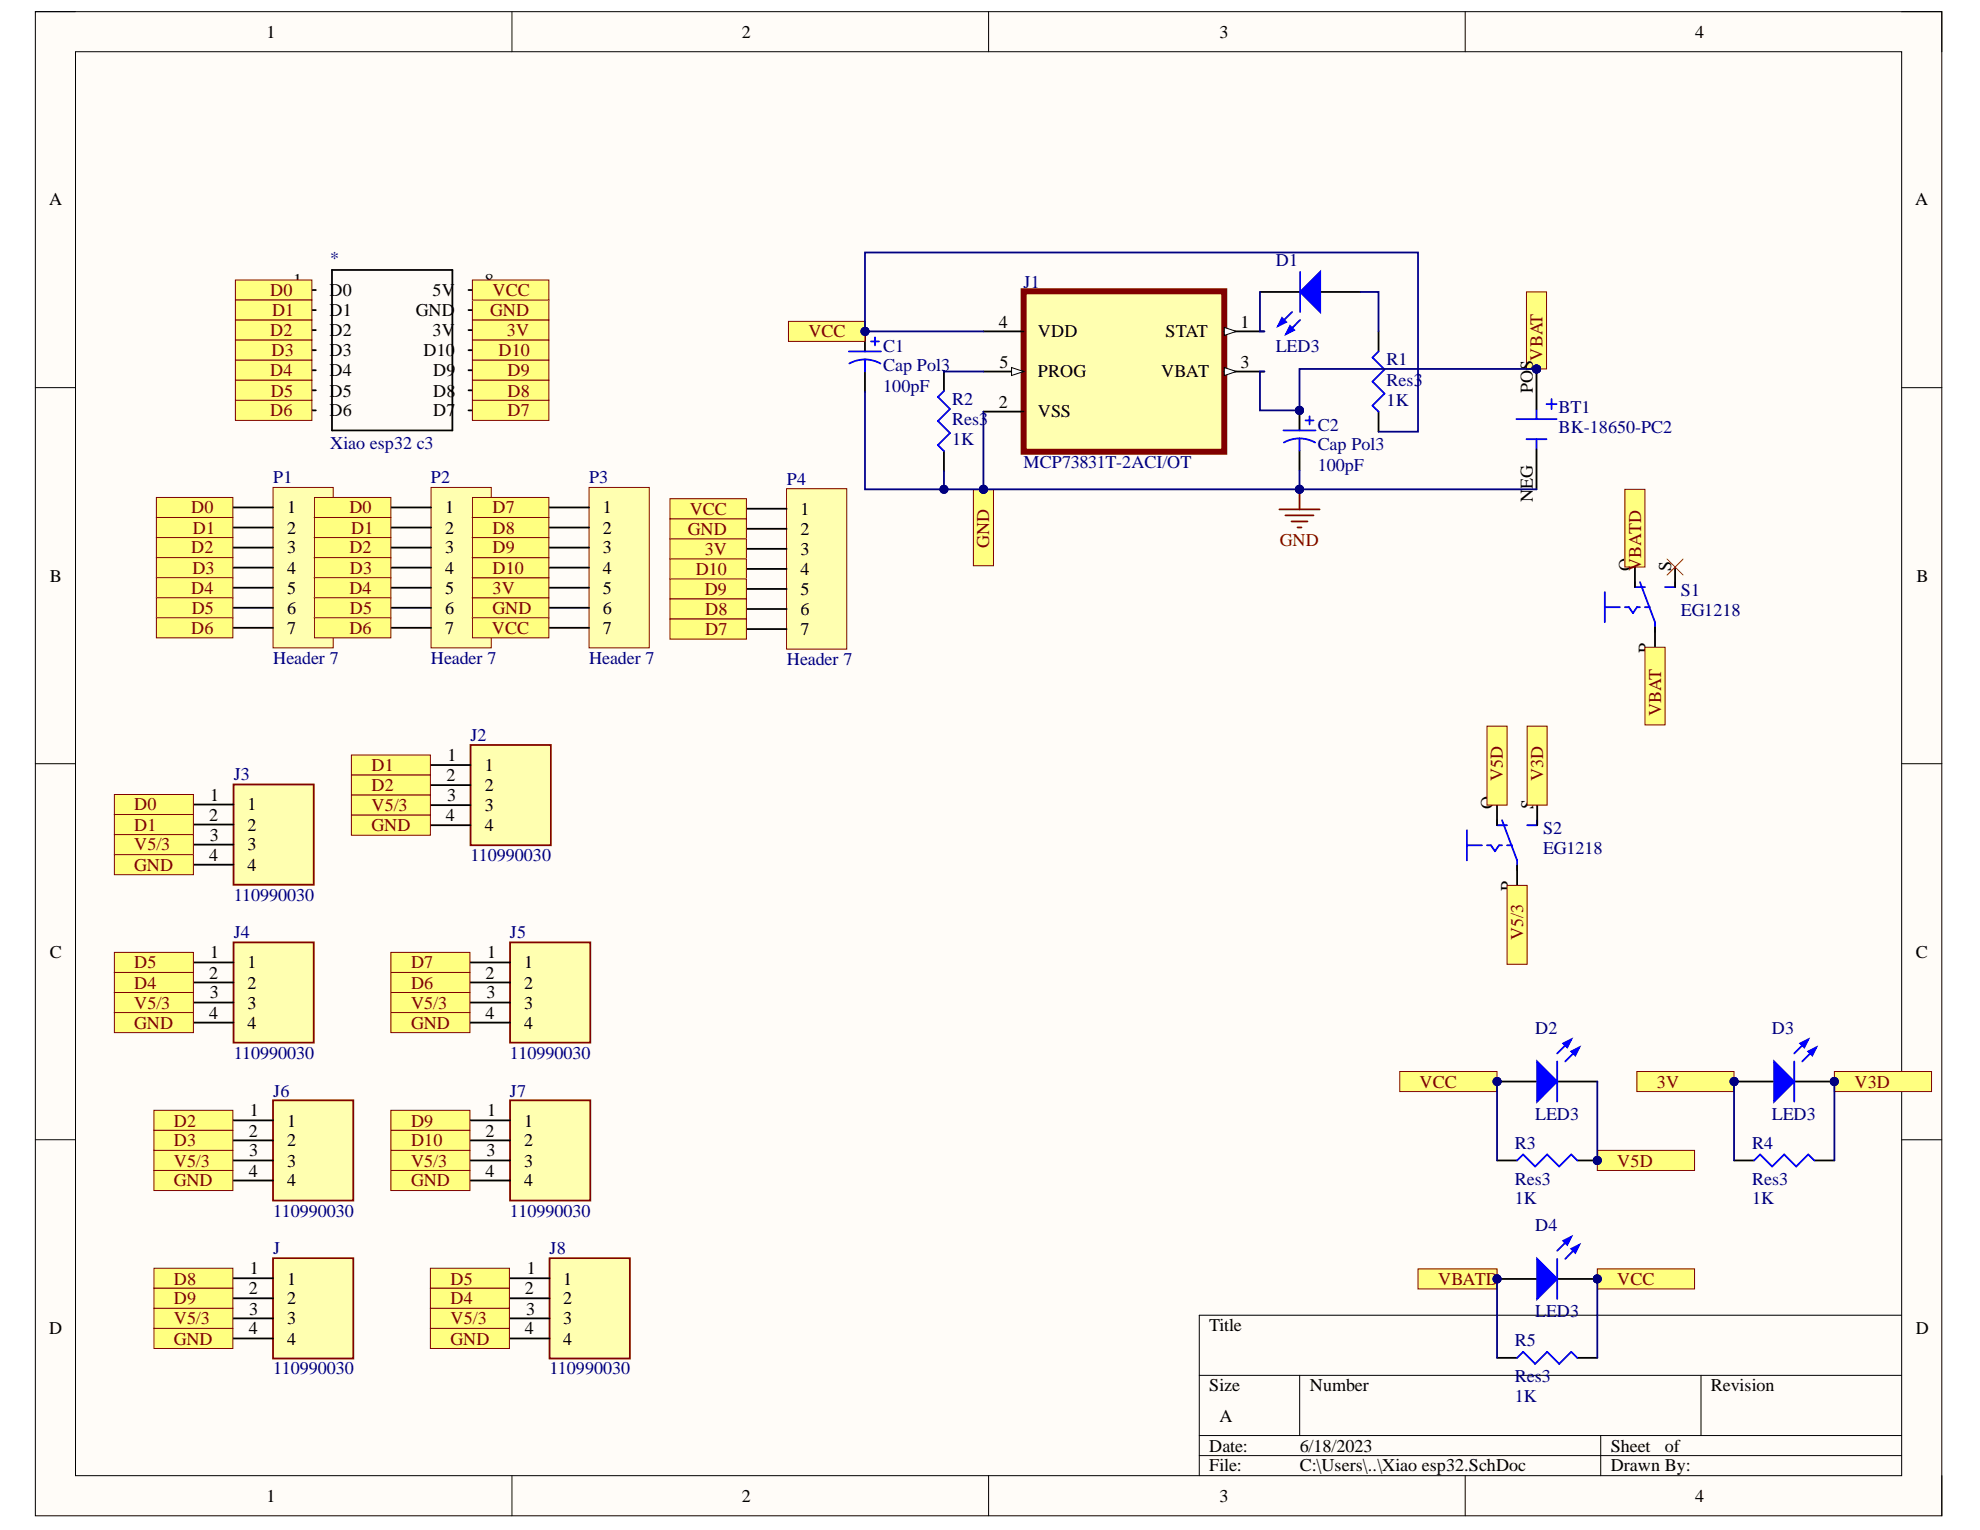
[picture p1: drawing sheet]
# Altium project Xiao esp32 grove.PrjPcb
1 sheet, 28 parts. Net scope: flat (ports and power ports of the same name join across sheets).
Board file: Xiao esp32.PcbDoc

## Sheet Xiao esp32.SchDoc
size A; SheetNumber: 1; SheetTotal: 1

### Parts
*  Xiao esp32 c3  [Xiao esp32c3]
BT1  BK-18650-PC2  [BAT_BK-18650-PC2]
C1  Cap Pol3  value 100pF  [C0805]
C2  Cap Pol3  value 100pF  [C0805]
D1  LED3  [3.5X2.8X1.9]
D2  LED3  [3.5X2.8X1.9]
D3  LED3  [3.5X2.8X1.9]
D4  LED3  [3.5X2.8X1.9]
J  110990030  [SEEED_110990030]
J1  MCP73831T-2ACI/OT  [SOT95P280X145-5N]
J2  110990030  [SEEED_110990030]
J3  110990030  [SEEED_110990030]
J4  110990030  [SEEED_110990030]
J5  110990030  [SEEED_110990030]
J6  110990030  [SEEED_110990030]
J7  110990030  [SEEED_110990030]
J8  110990030  [SEEED_110990030]
P1  Header 7  [HDR1X7]
P2  Header 7  [HDR1X7]
P3  Header 7  [HDR1X7]
P4  Header 7  [HDR1X7]
R1  Res3  value 1K  [J1-0603]
R2  Res3  value 1K  [J1-0603]
R3  Res3  value 1K  [J1-0603]
R4  Res3  value 1K  [J1-0603]
R5  Res3  value 1K  [J1-0603]
S1  EG1218  [EG1218]
S2  EG1218  [EG1218]

### Ports
3V, D0, D1, D2, D3, D4, D5, D6, D7, D8, D9, D10, GND, V3D, V5/3, V5D, VBAT, VBATD, VCC

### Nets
GND: *.9(GND) BT1.NEG C1.2 C2.2 J.4 J1.2(VSS) J2.4 J3.4 J4.4 J5.4 J6.4 J7.4 J8.4 P3.6 P4.2 R2.1 ; port GND
Net*_1: *.1(D0) J3.1 P1.1 P2.1 ; port D0
Net*_2: *.2(D1) J2.1 J3.2 P1.2 P2.2 ; port D1
Net*_3: *.3(D2) J2.2 J6.1 P1.3 P2.3 ; port D2
Net*_4: *.4(D3) J6.2 P1.4 P2.4 ; port D3
Net*_5: *.5(D4) J4.2 J8.2 P1.5 P2.5 ; port D4
Net*_6: *.6(D5) J4.1 J8.1 P1.6 P2.6 ; port D5
Net*_7: *.7(D6) J5.2 P1.7 P2.7 ; port D6
Net*_8: *.8(5V) C1.1 D2.1(A) D4.2(K) J1.4(VDD) P3.7 P4.1 R1.1 R3.1 R5.2 ; port VCC
Net*_10: *.10(3V) D3.1(A) P3.5 P4.3 R4.1 ; port 3V
Net*_11: *.11(D10) J7.2 P3.4 P4.4 ; port D10
Net*_12: *.12(D9) J.2 J7.1 P3.3 P4.5 ; port D9
Net*_13: *.13(D8) J.1 P3.2 P4.6 ; port D8
Net*_14: *.14(D7) J5.1 P3.1 P4.7 ; port D7
NetBT1_POS: BT1.POS C2.1 J1.3(VBAT) S1.P ; port VBAT
NetD1_1: D1.1(A) R1.2
NetD1_2: D1.2(K) J1.1(STAT)
NetD2_2: D2.2(K) R3.2 S2.O ; port V5D
NetD3_2: D3.2(K) R4.2 S2.S ; port V3D
NetD4_1: D4.1(A) R5.1 S1.O ; port VBATD
NetJ1_5: J1.5(PROG) R2.2
NetJ_3: J.3 J2.3 J3.3 J4.3 J5.3 J6.3 J7.3 J8.3 S2.P ; port V5/3

Not connected (* = marked no-connect by the designer): S1 S*
